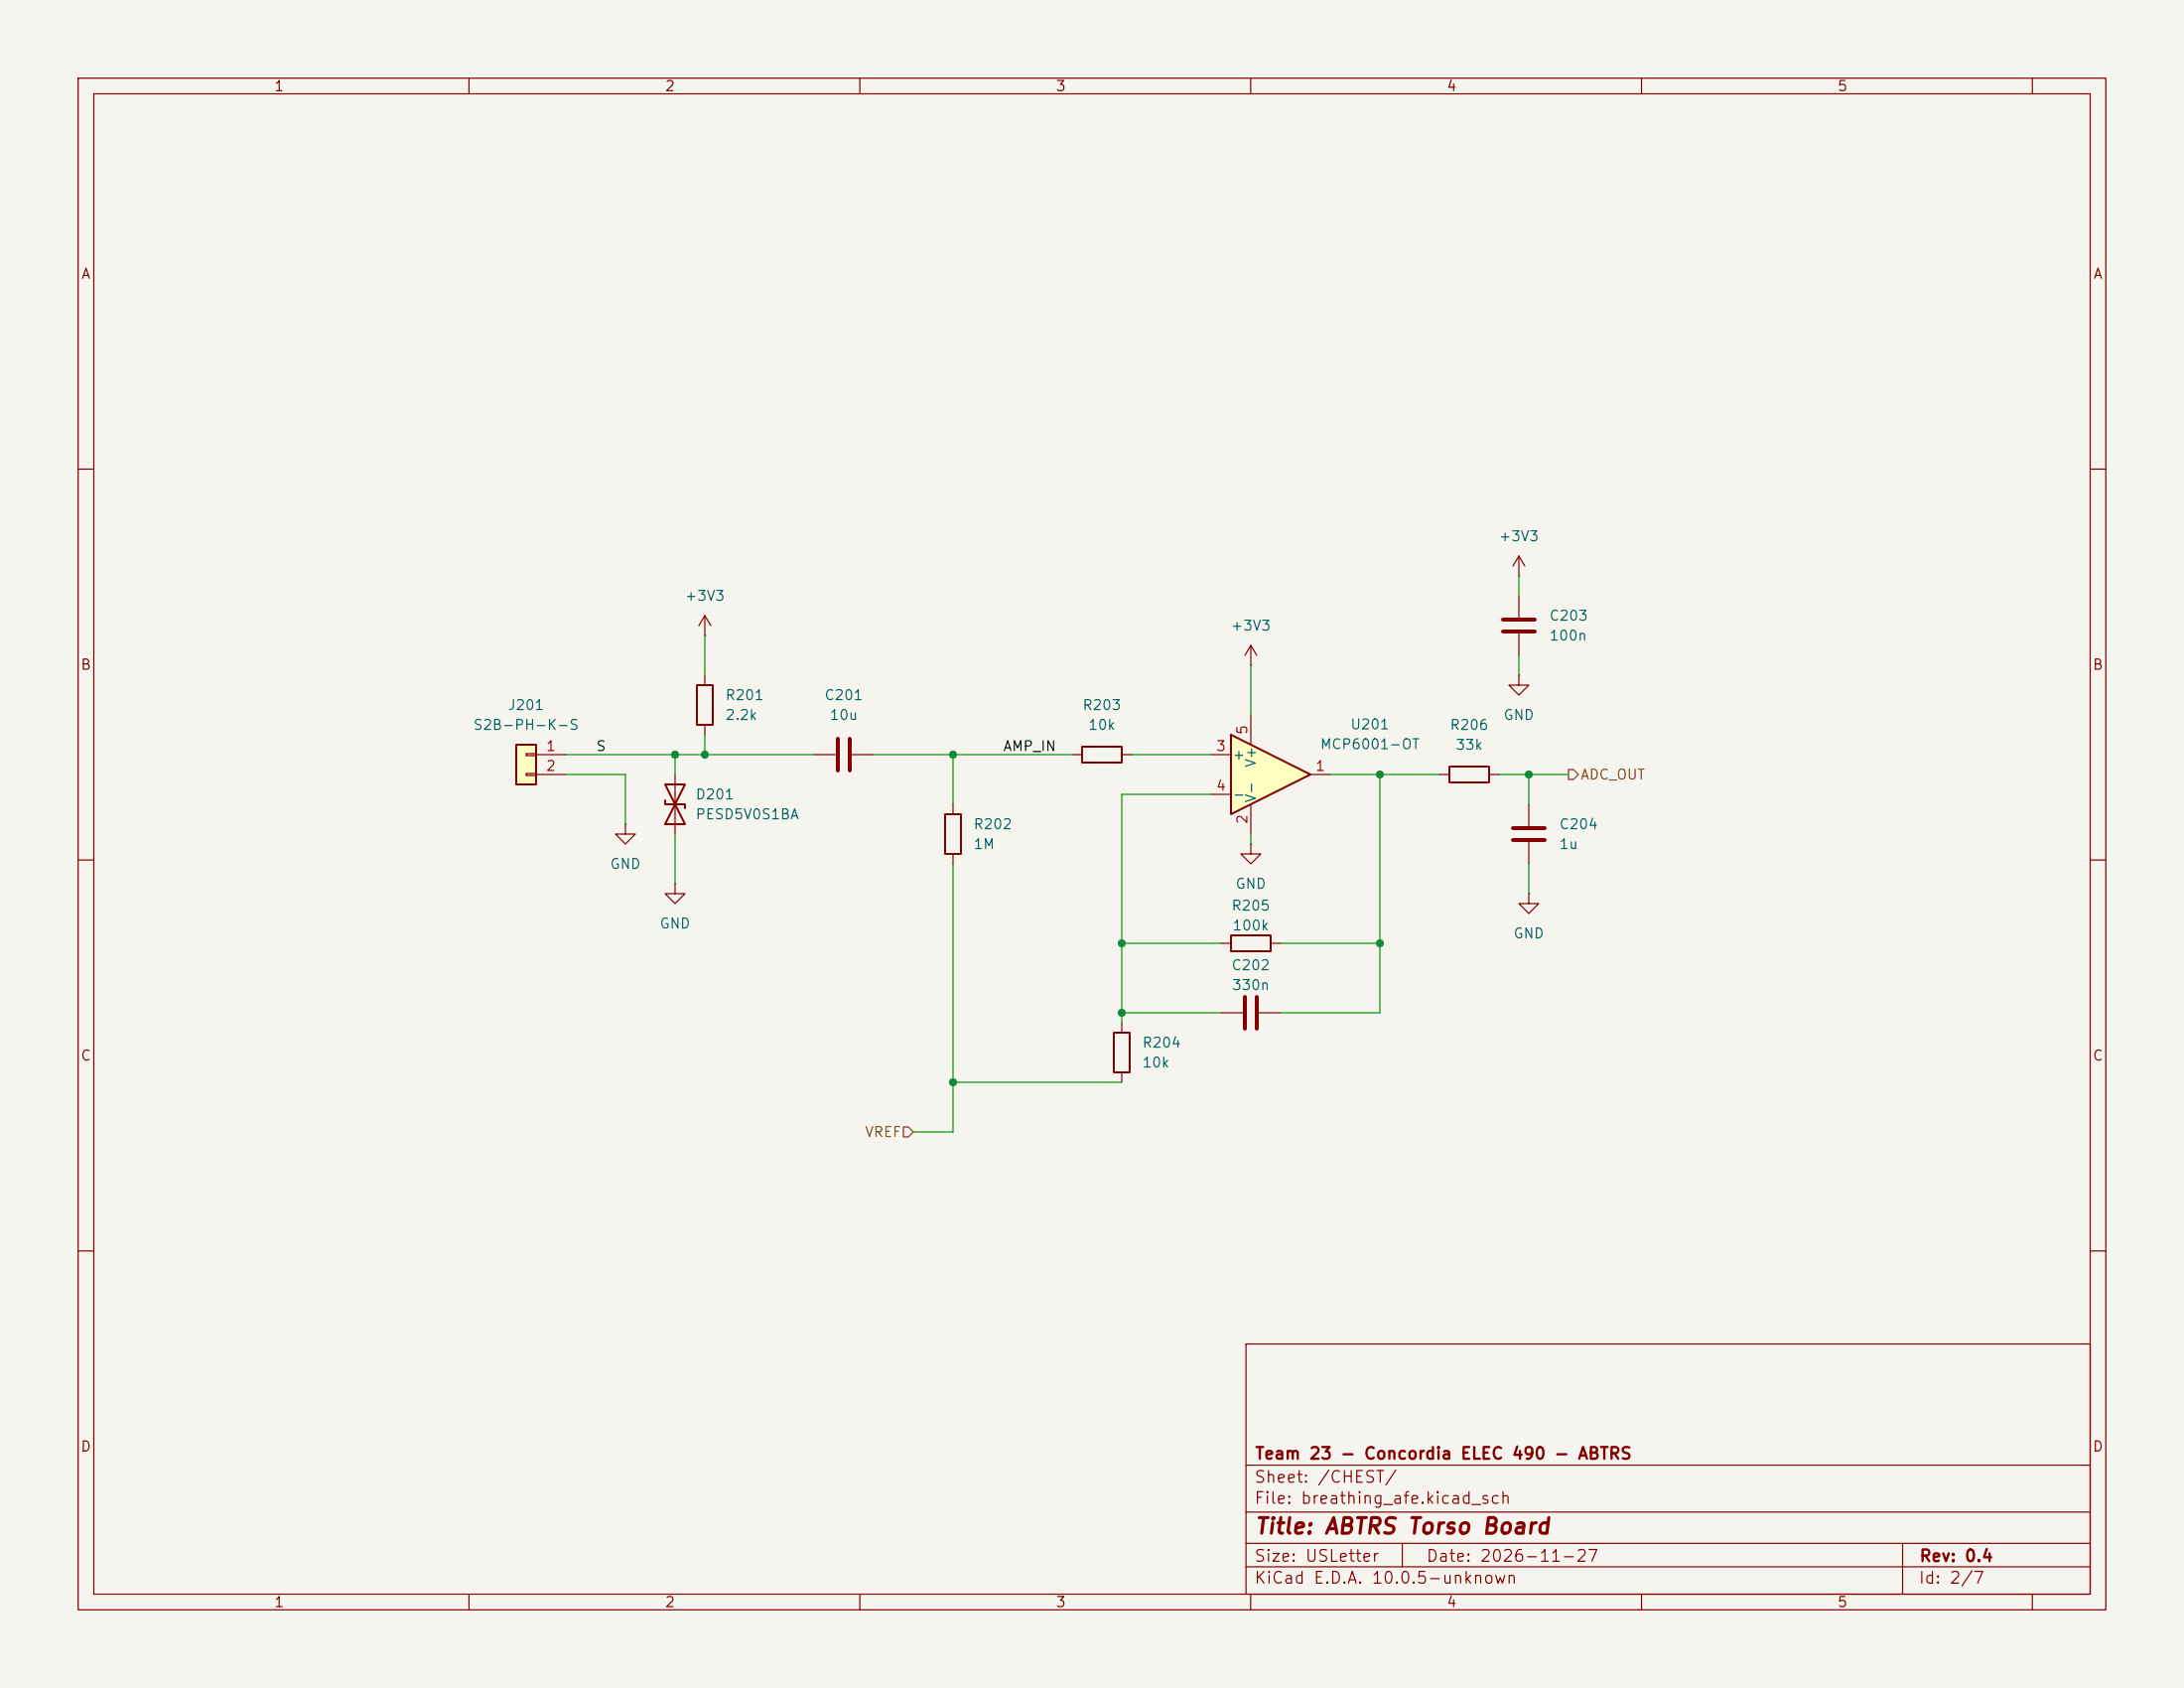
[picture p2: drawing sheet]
<svg xmlns="http://www.w3.org/2000/svg" width="279mm" height="216mm" viewBox="0 0 279 216" stroke-linecap="round" stroke-linejoin="round" font-family="sans-serif">
<path d="M0 0h279.4v215.9h-279.4z" fill="#f5f4ef" stroke="#f5f4ef" stroke-width=".13"/>
<g fill="none" stroke="#840000" stroke-width=".15">
<path d="M10 10h259.4v195.9h-259.4zM12 12h255.4v191.9h-255.4zM60 10v2M110 10v2M160 10v2M210 10v2M260 10v2M10 60h2M194.3 73.7h.1M194.3 71.1l-.8 1.3M194.3 71.1l.8 1.3M194.3 71.1v2.6"/>
<path d="M267.4 60h2M10 110h2M160 108v1.2h1.3l-1.3 1.3-1.3-1.3h1.3M160 108h.1M267.4 110h2M156.2 129.5h2.8M156.2 120.7h1.3M161 129.5h2.8M162.6 120.7h1.2M10 160h2M159.4 171.9h108v32h-108zM267.4 160h2"/>
<path d="M159.4 197.4h108M159.4 193.4h108M159.4 187.4h108M179.4 197.4v3M243.4 197.4v6.5M60 203.9v2M110 203.9v2M159.4 200.4h108M160 203.9v2M210 203.9v2M260 203.9v2"/>
</g>
<path d="M159.3 127.5v4.1M160.8 127.5v4.1" fill="none" stroke="#840000" stroke-width=".51"/>
<path d="M157.5 119.6h5.1v2.1h-5.1z" fill="none" stroke="#840000" stroke-width=".25"/>
<path d="M157.5 94l10.1 5.1-10.1 5z" fill="#ffffc2"/>
<path d="M89.2 87.6h2v5.1h-2zM157.5 94l10.1 5.1-10.1 5zM85.1 100.3h2.5l-2.5 5.1h2.5zM85.1 102.4v.5h2.5v.5M142.5 132.1h2v5.1h-2z" fill="none" stroke="#840000" stroke-width=".25"/>
<g fill="none" stroke="#840000" stroke-width=".15">
<path d="M90.2 78.7l-.8 1.3M90.2 78.7l.7 1.3M90.2 78.7v2.6M86.4 99.1v7.6M90.2 81.3h.1M90.2 86.4v1.2M90.2 92.7v1.3M104.1 96.5h2.8M109 96.5h2.8M154.9 96.5h2.6M160 85.1h.1M160 82.6v2.5"/>
<path d="M160 91.4v3.9M160 82.6l-.7 1.2M160 82.6l.8 1.2M167.6 99.1h2.6M80 105.4v1.3h1.3l-1.3 1.3-1.3-1.3h1.3M80 105.4h.1M86.4 113v1.3h1.2l-1.2 1.3-1.3-1.3h1.3M86.4 113h.1M154.9 101.6h2.6M160 102.9v3.8M195.6 114.3v1.3h1.2l-1.2 1.2-1.3-1.2h1.3M195.6 114.3h.1"/>
<path d="M195.6 102.9v2.8M195.6 107.7v2.8M143.5 130.8v1.3M143.5 137.2v1.2"/>
</g>
<path d="M107.2 94.5v4.1M108.7 94.5v4.1M193.5 105.9h4.1M193.5 107.4h4.1" fill="none" stroke="#840000" stroke-width=".51"/>
<path d="M66 95.3h2.6v5h-2.6z" fill="#ffffc2"/>
<path d="M66 95.3h2.6v5h-2.6zM138.4 95.5h5.1v2h-5.1zM185.4 98h5.1v2.1h-5.1zM120.9 104.1h2v5.1h-2z" fill="none" stroke="#840000" stroke-width=".25"/>
<g fill="none" stroke="#840000" stroke-width=".15">
<path d="M194.3 76.2v2.8M67.3 96.4h1.3v.2h-1.3zM67.3 98.9h1.3v.3h-1.3zM68.6 96.5h3.8M68.6 99.1h3.8M137.2 96.5h1.2M143.5 96.5h1.3M184.1 99.1h1.3M190.5 99.1h1.3M194.3 86.4v1.2h1.3l-1.3 1.3-1.3-1.3h1.3M194.3 86.4h.1M194.3 81v2.8"/>
<path d="M121.9 102.9v1.2M121.9 109.2v1.3"/>
</g>
<path d="M192.3 79.2h4M192.3 80.8h4" fill="none" stroke="#840000" stroke-width=".51"/>
<path d="M200.7 98.4h.6l.6 .7-.6 .6h-.6zM115.6 144.1h.6l.6 .7-.6 .6h-.6z" fill="none" stroke="#725600" stroke-width=".15"/>
<g fill="none" stroke="#009600" stroke-width=".15">
<path d="M194.3 73.7v2.5M72.4 99.1h7.6v6.3M72.4 96.5h31.7M86.4 96.5v2.6M90.2 81.3v5.1M90.2 94v2.5M111.8 96.5h25.4M121.9 96.5v6.4M144.8 96.5h10.1M160 85.1v6.3M170.2 99.1h13.9M176.5 99.1v30.4h-12.7"/>
<path d="M191.8 99.1h8.9M194.3 83.8v2.6M195.6 99.1v3.8M86.4 106.7v6.3M121.9 110.5v34.3h-5.1M154.9 101.6h-11.4v29.2M160 106.7v1.3M195.6 110.5v3.8M121.9 138.4h21.6M143.5 120.7h12.7M143.5 129.5h12.7M163.8 120.7h12.7"/>
</g>
<g fill="#009600" stroke="#009600" stroke-width=".13">
<circle cx="121.9" cy="96.5" r=".46"/>
<circle cx="86.4" cy="96.5" r=".46"/>
<circle cx="90.2" cy="96.5" r=".46"/>
<circle cx="121.9" cy="138.4" r=".46"/>
<circle cx="176.5" cy="99.1" r=".46"/>
<circle cx="176.5" cy="120.7" r=".46"/>
<circle cx="143.5" cy="120.7" r=".46"/>
<circle cx="143.5" cy="129.5" r=".46"/>
<circle cx="195.6" cy="99.1" r=".46"/>
</g>
<text font-size="2" fill="#840000" x="160.4" y="196.7">Title: ABTRS Torso Board</text>
<g font-size="1.5" fill="#840000">
<text x="160.4" y="190">Sheet: /CHEST/</text>
<text x="160.4" y="187">Team 23 - Concordia ELEC 490 - ABTRS</text>
<text x="160.4" y="192.7">File: breathing_afe.kicad_sch</text>
<text x="160.4" y="202.9">KiCad E.D.A. 10.0.5-unknown</text>
<text x="160.4" y="200.1">Size: USLetter</text>
<text x="182.4" y="200.1">Date: 2026-11-27</text>
<text x="245.4" y="202.9">Id: 2/7</text>
<text x="245.4" y="200.1">Rev: 0.4</text>
</g>
<g font-size="1.3" fill="#840000">
<text x="35" y="12">1</text>
<text x="85" y="12">2</text>
<text x="135" y="12">3</text>
<text x="185" y="12">4</text>
<text x="235" y="12">5</text>
<text x="10.3" y="36">A</text>
<text x="267.7" y="36">A</text>
<text x="10.2" y="86">B</text>
<text x="267.6" y="86">B</text>
<text x="10.2" y="136">C</text>
<text x="267.6" y="136">C</text>
<text x="10.2" y="186">D</text>
<text x="267.6" y="186">D</text>
<text x="35" y="205.9">1</text>
<text x="85" y="205.9">2</text>
<text x="135" y="205.9">3</text>
<text x="185" y="205.9">4</text>
<text x="235" y="205.9">5</text>
</g>
<g font-size="1.3" fill="#006464">
<text x="191.6" y="69.5">+3V3</text>
<text x="87.5" y="77.2">+3V3</text>
<text x="157.4" y="81">+3V3</text>
<text x="198.1" y="79.7">C203</text>
<text x="198.1" y="82.2">100n</text>
<text x="92.7" y="89.9">R201</text>
<text x="105.4" y="89.9">C201</text>
<text x="60.4" y="93.7">S2B-PH-K-S</text>
<text x="64.9" y="91.1">J201</text>
<text x="92.7" y="92.4">2.2k</text>
<text x="106" y="92.4">10u</text>
<text x="138.4" y="91.1">R203</text>
<text x="139.1" y="93.7">10k</text>
<text x="172.7" y="93.6">U201</text>
<text x="185.4" y="93.7">R206</text>
<text x="192.2" y="92.4">GND</text>
<text x="157.6" y="97.5">+</text>
<text x="161" y="98.3" transform="rotate(-90 161 98.3)">V+</text>
<text x="168.8" y="96.1">MCP6001-OT</text>
<text x="186.1" y="96.2">33k</text>
<text x="88.9" y="102.6">D201</text>
<text x="88.9" y="105.1">PESD5V0S1BA</text>
<text x="124.4" y="106.4">R202</text>
<text x="157.6" y="102.6">-</text>
<text x="161" y="102.8" transform="rotate(-90 161 102.8)">V-</text>
<text x="199.4" y="106.4">C204</text>
<text x="77.9" y="111.5">GND</text>
<text x="124.4" y="108.9">1M</text>
<text x="158" y="114">GND</text>
<text x="199.4" y="108.9">1u</text>
<text x="84.3" y="119.1">GND</text>
<text x="157.4" y="116.8">R205</text>
<text x="157.6" y="119.3">100k</text>
<text x="157.4" y="124.4">C202</text>
<text x="193.5" y="120.3">GND</text>
<text x="157.5" y="126.9">330n</text>
<text x="146" y="134.3">R204</text>
<text x="146" y="136.9">10k</text>
</g>
<g font-size="1.3" fill="#a90000">
<text x="159.9" y="94.1" transform="rotate(-90 159.9 94.1)">5</text>
<text x="69.8" y="96.4">1</text>
<text x="69.8" y="98.9">2</text>
<text x="155.5" y="96.4">3</text>
<text x="155.5" y="101.5">4</text>
<text x="168.2" y="98.9">1</text>
<text x="159.9" y="105.5" transform="rotate(-90 159.9 105.5)">2</text>
</g>
<g font-size="1.3" fill="#0f0f0f">
<text x="76.2" y="96.4">S</text>
<text x="128.2" y="96.4">AMP_IN</text>
</g>
<g font-size="1.3" fill="#725600">
<text x="202.1" y="100">ADC_OUT</text>
<text x="110.6" y="145.7">VREF</text>
</g>
</svg>
